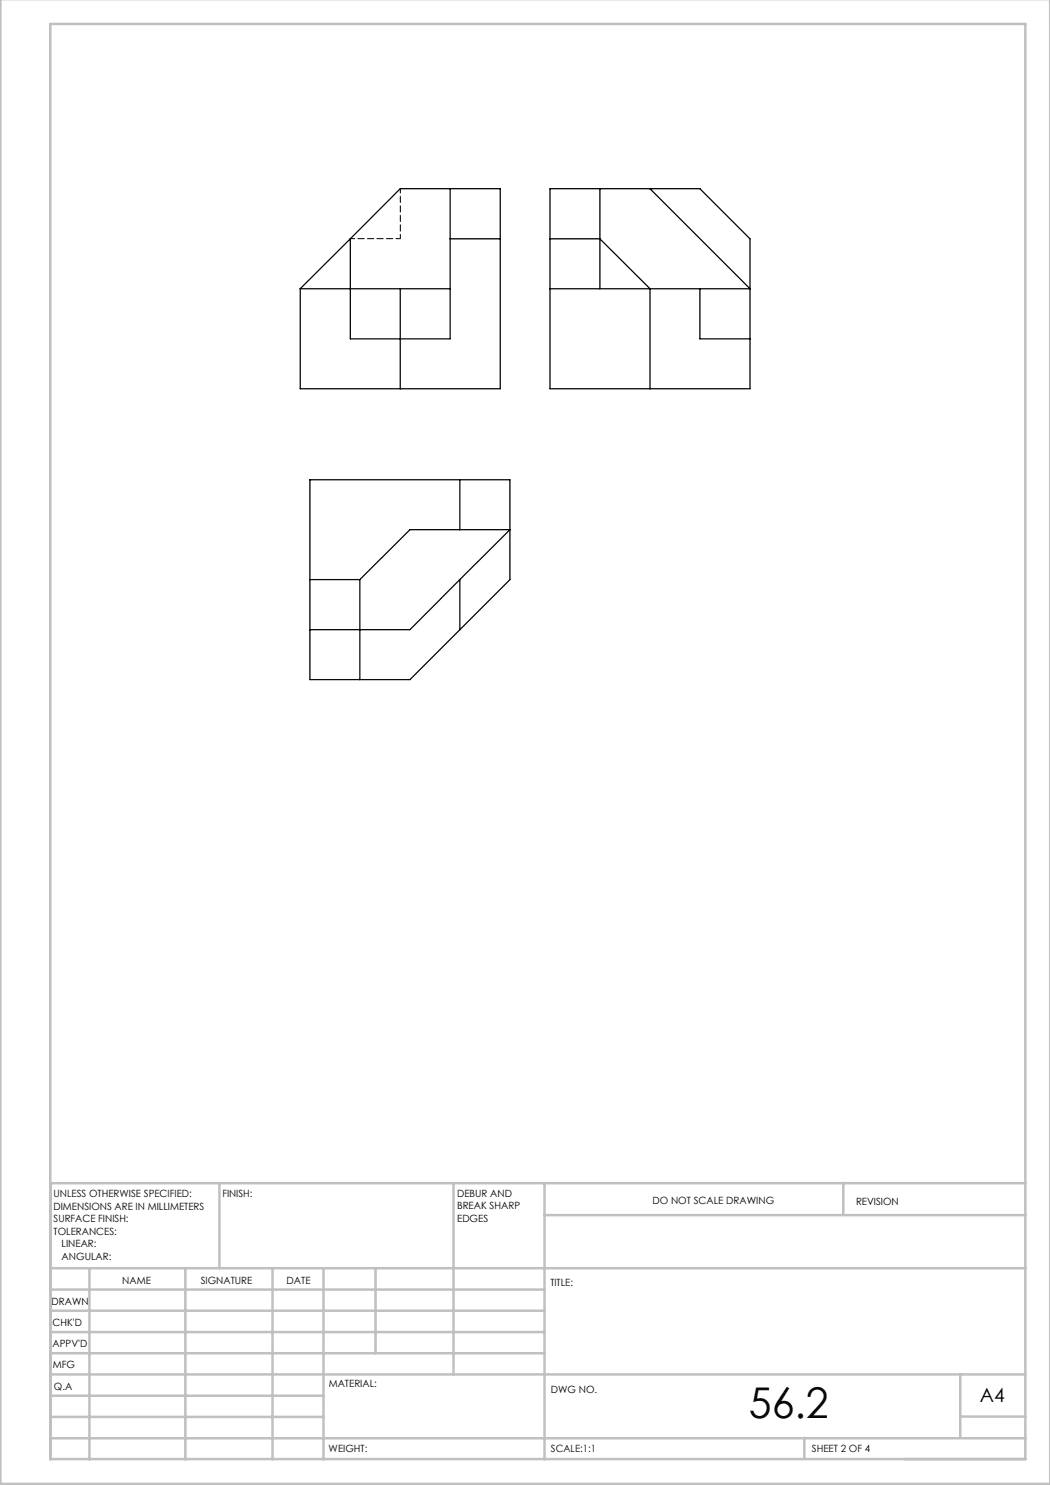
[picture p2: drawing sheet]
<svg xmlns="http://www.w3.org/2000/svg" width="210mm" height="297mm" viewBox="0 0 210 297" stroke-linecap="round" stroke-linejoin="round" font-family="sans-serif">
<g fill="none" stroke="#c0c0c0" stroke-width=".5">
<path d="M.1 -.1v296.9h209.9v-296.9M10.1 4.8h195v287h-195zM43.9 236.6v17M90.7 236.6v38.3M108.9 236.6v55.3M168.7 236.6v6.3M205.1 236.6h-195v55.3M10.1 253.6h195M10.1 257.9h98.8M17.9 253.6v38.3M37.1 253.6v38.3M54.5 253.6v38.3"/>
<path d="M64.7 253.6v38.3M75.1 253.6v17M108.9 243h96.2M10.1 270.6h98.8M10.1 266.4h98.8M10.1 262.1h98.8M10.1 279.1h54.6M10.1 274.9h195M192.1 274.8v12.7M10.1 287.7h195M10.1 283.4h54.6M160.9 287.5v4.3"/>
<path d="M192.1 283.3h13"/>
</g>
<g fill="none" stroke="#000" stroke-width=".25">
<path d="M90 37.7v30.1h-19.9v-20M110 37.7h30l10 10.1v29.9h-40zM120 37.7v20M130 37.7l20 20h-40M60 57.7h30M60 57.7l20-20h20v40h-40zM80 57.7v20M90 47.8h10M110 47.8h10l10 9.9v20M140 57.7v10.1h10M62 96h40v19.9l-20 20h-20zM92 96v9.9"/>
<path d="M62 115.9h10M72 115.9l10-10h20l-20 20h-20M72 115.9v20M92 115.9v10"/>
</g>
<path d="M70.1 47.7h10M80.1 47.7v-10" fill="none" stroke="#000" stroke-width=".2" stroke-dasharray="1.3 .6" stroke-dashoffset=".4"/>
<text font-size="8.5" x="149.8" y="283.5">56.2</text>
<text font-size="3.9" x="196" y="280.4">A4</text>
<g font-size="2">
<text x="10.7" y="239.5">UNLESS OTHERWISE SPECIFIED:</text>
<text x="44.5" y="239.5">FINISH:</text>
<text x="91.4" y="239.4">DEBUR AND</text>
<text x="10.7" y="242">DIMENSIONS ARE IN MILLIMETERS</text>
<text x="10.7" y="244.5">SURFACE FINISH:</text>
<text x="91.4" y="241.9">BREAK SHARP</text>
<text x="91.4" y="244.4">EDGES</text>
<text x="130.5" y="240.8">DO NOT SCALE DRAWING</text>
<text x="171.2" y="241">REVISION</text>
<text x="10.7" y="247">TOLERANCES:</text>
<text x="12.3" y="249.5">LINEAR:</text>
<text x="12.3" y="252">ANGULAR:</text>
<text x="24.4" y="256.9">NAME</text>
<text x="40.1" y="256.8">SIGNATURE</text>
<text x="57.3" y="256.8">DATE</text>
<text x="110.1" y="257.1">TITLE:</text>
<text x="10.3" y="260.9">DRAWN</text>
<text x="10.5" y="269.3">APPV'D</text>
<text x="10.5" y="265.2">CHK'D</text>
<text x="10.6" y="273.6">MFG</text>
<text x="10.8" y="278">Q.A</text>
<text x="65.8" y="277.4">MATERIAL:</text>
<text x="110.2" y="278.5">DWG NO.</text>
<text x="65.7" y="290.4">WEIGHT:</text>
<text x="110.2" y="290.5">SCALE:1:1</text>
<text x="162.4" y="290.4">SHEET 2 OF 4</text>
</g>
</svg>
